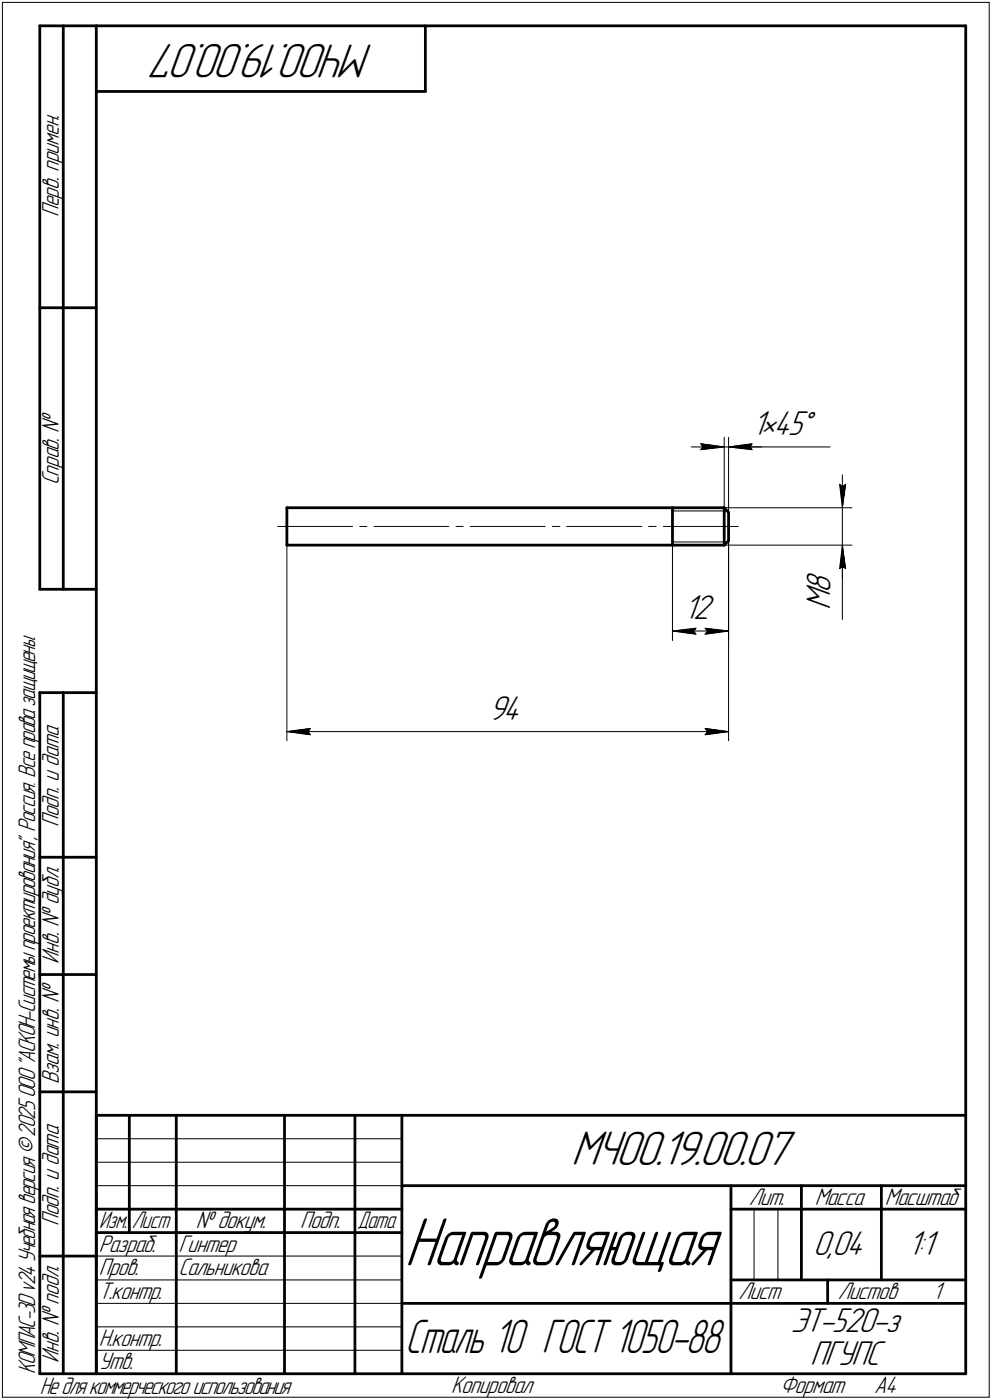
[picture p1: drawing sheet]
<svg xmlns="http://www.w3.org/2000/svg" width="211mm" height="298mm" viewBox="0 0 211 298" stroke-linecap="round" stroke-linejoin="round" font-family="sans-serif">
<g fill="none" stroke="#000" stroke-width=".21">
<path d="M.5 .5v297zM.5 .5h210zM210.5 .5v297zM147.1 95.2h7zM149.1 94.5l5 .7zM149.1 94.5l.4 .7zM149.1 95.8l5-.6zM149.5 95.2l-.4 .6zM154.1 95.2h.9zM154.1 93.1v19zM155 95.2l5 .6zM155 95.2l5-.7z"/>
<path d="M155 95.2h7.1zM155 93.1v16zM155 95.2h21.6zM159.6 95.2l.4 .6zM160 94.5l-.4 .7zM59.1 112.1h15.9zM61 116.1v41.6zM76.5 112.1h1.6zM79.6 112.1h15.9zM97 112.1h1.6zM100.1 112.1h15.9zM117.5 112.1h1.6z"/>
<path d="M120.6 112.1h16zM138 112.1h1.6zM141.1 112.1h16zM143.1 116.1v20.3zM143.1 115.4h11zM143.1 108.8h11zM150.3 116.1h31zM154.1 108.1h27.2zM154.1 108.8h.7zM154.1 115.4h.7zM155 115.1v42.6zM155 112.1v24.3z"/>
<path d="M178.6 103.1l.6 .5zM178.6 103.1l.6 5zM179.2 103.6l.7-.5zM179.2 101.1v7zM179.2 116.1l-.6 5zM179.2 116.1l.7 5zM179.2 116.1v7zM179.2 108.1v8zM179.2 116.1v15.8zM179.9 103.1l-.7 5zM143.1 134.4l5-.6zM143.1 134.4l5 .6z"/>
<path d="M143.1 134.4h11.9zM147.6 134.4l.5 .6zM148.1 133.8l-.5 .6zM150 135l5-.6zM150 133.8l.5 .6zM150 133.8l5 .6zM150.5 134.4l-.5 .6zM178.6 121.1l.6-.5zM179.2 120.6l.7 .5zM61 155.8l5-.7zM61 155.8l5 .7zM61 155.8h94z"/>
<path d="M65.5 155.8l.5 .7zM66 155.1l-.5 .7zM150 156.5l5-.7zM150 155.1l.5 .7zM150 155.1l5 .7zM150.5 155.8l-.5 .7zM20.5 247.5h65zM20.5 252.5h65zM20.5 242.5h65zM160.4 257.5v15zM165.5 257.5v15zM20.5 267.5h65z"/>
<path d="M20.5 272.5h65zM20.5 277.5h65zM.5 297.5h210zM20.5 282.5h65zM20.5 287.5h65z"/>
</g>
<g fill="#000" stroke="#000" stroke-width=".21">
<path d="M149.2 94.6h.6zM149.3 94.7h1.1zM149.3 94.7h1.7zM149.4 94.8h2.2zM149.4 94.9h2.8zM149.4 95h3.5zM149.5 95.1h4z"/>
<path d="M149.5 95.2h4.6zM149.5 95.2h3.9zM149.4 95.3h3.3zM149.4 95.4h2.6zM149.4 95.5h1.9zM149.3 95.6h1.2zM149.2 95.7h.7z"/>
<path d="M155 95.2h4.6zM155.8 95.2h3.9zM156.5 95.3h3.3zM157.2 95.4h2.7zM157.9 95.5h2zM158.7 95.6h1.2zM159.3 95.7h.7z"/>
<path d="M159.4 94.6h.6zM158.8 94.7h1.1zM158.2 94.7h1.7zM157.6 94.8h2.3zM157 94.9h2.8zM156.3 95h3.5zM155.7 95.1h4z"/>
<path d="M178.7 103.3h.2zM178.7 103.4h.3zM178.7 103.5h.4zM178.7 103.5h.5zM178.7 103.6h.5zM178.7 103.7h.5zM178.7 103.8h.5zM178.8 103.9h.4zM178.8 104h.4zM178.8 104.1h.4zM178.8 104.1h.4zM178.8 104.2h.4zM178.8 104.3h.4zM178.8 104.4h.4zM178.8 104.5h.4zM178.9 104.6h.3zM178.9 104.6h.3zM178.9 104.7h.3zM178.9 104.8h.3zM178.9 104.9h.3zM178.9 105h.3zM178.9 105.1h.3zM178.9 105.2h.3zM178.9 105.2h.3zM179 105.3h.2zM179 105.4h.2zM179 105.5h.2zM179 105.6h.2zM179 105.7h.2zM179 105.7h.2zM179 105.8h.2zM179 105.9h.2zM179.1 106h.1zM179.1 106.1h.1zM179.1 106.2h.1zM179.1 106.3h.1zM179.1 106.3h.1zM179.1 106.4h.1zM179.1 106.5h.1zM179.1 106.6h.1zM179.1 106.7h.1z"/>
<path d="M179.1 117.5h.1zM179.1 117.6h.1zM179.1 117.7h.1zM179.1 117.8h.1zM179.1 117.9h.1zM179.1 117.9h.1zM179.1 118h.1zM179.1 118.1h.1zM179.1 118.2h.1zM179 118.3h.2zM179 118.4h.2zM179 118.4h.2zM179 118.5h.2zM179 118.6h.2zM179 118.7h.2zM179 118.8h.2zM179 118.9h.2zM178.9 119h.3zM178.9 119h.3zM178.9 119.1h.3zM178.9 119.2h.3zM178.9 119.3h.3zM178.9 119.4h.3zM178.9 119.5h.3zM178.9 119.5h.3zM178.9 119.6h.3zM178.8 119.7h.4zM178.8 119.8h.4zM178.8 119.9h.4zM178.8 120h.4zM178.8 120.1h.4zM178.8 120.1h.4zM178.8 120.2h.4zM178.8 120.3h.4zM178.7 120.4h.5zM178.7 120.5h.5zM178.7 120.6h.5zM178.7 120.6h.5zM178.7 120.7h.5zM178.7 120.8h.4zM178.7 120.9h.2z"/>
<path d="M179.2 116.8h.2zM179.2 116.8h.2zM179.2 116.9h.2zM179.2 117h.2zM179.2 117.1h.2zM179.2 117.2h.2zM179.2 117.3h.2zM179.2 117.3h.3zM179.2 117.4h.3zM179.2 117.5h.3zM179.2 117.6h.3zM179.2 117.7h.3zM179.2 117.8h.3zM179.2 117.9h.3zM179.2 117.9h.3zM179.2 118h.4zM179.2 118.1h.4zM179.2 118.2h.4zM179.2 118.3h.4zM179.2 118.4h.4zM179.2 118.4h.4zM179.2 118.5h.4zM179.2 118.6h.5zM179.2 118.7h.5zM179.2 118.8h.5zM179.2 118.9h.5zM179.2 119h.5zM179.2 119h.5zM179.2 119.1h.5zM179.2 119.2h.5zM179.2 119.3h.5zM179.2 119.4h.5zM179.2 119.5h.5zM179.2 119.5h.5zM179.2 119.6h.5zM179.2 119.7h.5zM179.2 119.8h.5zM179.2 119.9h.6zM179.2 120h.6zM179.2 120.1h.6zM179.2 120.1h.6zM179.2 120.2h.6zM179.2 120.3h.6zM179.2 120.4h.6zM179.2 120.5h.7zM179.2 120.6h.7zM179.2 120.6h.7zM179.4 120.7h.5zM179.6 120.8h.3zM179.7 120.9h.2z"/>
<path d="M179.7 103.3h.2zM179.6 103.4h.3zM179.5 103.5h.4zM179.4 103.5h.5zM179.2 103.6h.7zM179.2 103.7h.7zM179.2 103.8h.6zM179.2 103.9h.6zM179.2 104h.6zM179.2 104.1h.6zM179.2 104.1h.6zM179.2 104.2h.6zM179.2 104.3h.6zM179.2 104.4h.5zM179.2 104.5h.5zM179.2 104.6h.5zM179.2 104.6h.5zM179.2 104.7h.5zM179.2 104.8h.5zM179.2 104.9h.5zM179.2 105h.5zM179.2 105.1h.5zM179.2 105.2h.5zM179.2 105.2h.5zM179.2 105.3h.5zM179.2 105.4h.5zM179.2 105.5h.5zM179.2 105.6h.5zM179.2 105.7h.4zM179.2 105.7h.4zM179.2 105.8h.4zM179.2 105.9h.4zM179.2 106h.4zM179.2 106.1h.4zM179.2 106.2h.4zM179.2 106.3h.3zM179.2 106.3h.3zM179.2 106.4h.3zM179.2 106.5h.3zM179.2 106.6h.3zM179.2 106.7h.3zM179.2 106.8h.3zM179.2 106.8h.3zM179.2 106.9h.2zM179.2 107h.2zM179.2 107.1h.2zM179.2 107.2h.2zM179.2 107.3h.2zM179.2 107.4h.2zM179.2 107.4h.2z"/>
<path d="M143.1 134.4h4.5zM143.8 134.5h3.9zM144.4 134.5h3.3zM145 134.6h2.8zM145.6 134.7h2.2zM146.2 134.8h1.7zM146.9 134.9h1.1zM147.5 135h.6z"/>
<path d="M147.4 133.9h.7zM146.7 133.9h1.3zM146 134h1.9zM145.3 134.1h2.5zM144.5 134.2h3.2zM143.8 134.3h3.9z"/>
<path d="M150.1 133.9h.7zM150.2 133.9h1.3zM150.3 134h1.9zM150.4 134.1h2.5zM150.5 134.2h3.2zM150.5 134.3h3.8z"/>
<path d="M150.5 134.4h4.5zM150.5 134.5h3.9zM150.5 134.5h3.3zM150.4 134.6h2.8zM150.3 134.7h2.3zM150.3 134.8h1.7zM150.2 134.9h1.1zM150.1 135h.6z"/>
<path d="M61 155.8h4.5zM61.7 155.9h3.9zM62.3 156h3.4zM63 156h2.8zM63.6 156.1h2.2zM64.2 156.2h1.7zM64.9 156.3h1.1zM65.4 156.4h.6z"/>
<path d="M65.4 155.2h.6zM64.9 155.3h1.1zM64.2 155.4h1.7zM63.6 155.4h2.2zM63 155.5h2.8zM62.3 155.6h3.4zM61.7 155.7h3.9z"/>
<path d="M150.1 155.2h.6zM150.2 155.3h1.1zM150.3 155.4h1.7zM150.3 155.4h2.3zM150.4 155.5h2.8zM150.5 155.6h3.3zM150.5 155.7h3.9z"/>
<path d="M150.5 155.8h4.5zM150.5 155.9h3.9zM150.5 156h3.3zM150.4 156h2.8zM150.3 156.1h2.3zM150.3 156.2h1.7zM150.2 156.3h1.1zM150.1 156.4h.6z"/>
</g>
<g fill="none" stroke="#000" stroke-width=".59">
<path d="M8.5 5.5v120zM8.5 5.5h12zM13.5 5.5v120zM20.5 5.5v287zM20.5 5.5h185zM20.5 19.5h70zM90.5 5.5v14zM205.5 5.5v287zM8.5 65.5h12zM61 116.1h93.1zM61 108.1h93.1zM61 108.1v4z"/>
<path d="M61 112.1v4zM143.1 112.1v4zM143.1 108.1v4zM154.1 108.1l.9 1zM154.1 108.1v4zM154.1 112.1v4zM155 115.1l-.9 1zM155 109.1v3zM155 112.1v3zM8.5 125.5h12zM8.5 147.5v145zM8.5 147.5h12z"/>
<path d="M13.5 147.5v145zM8.5 182.5h12zM8.5 207.5h12zM8.5 232.5h12zM20.5 237.5h185zM20.5 237.5v55zM27.5 237.5v25zM37.5 237.5v55zM60.5 237.5v55zM75.5 237.5v55zM85.5 237.5v55zM20.5 257.5h65z"/>
<path d="M85.5 252.5h120zM155.5 252.5v40zM155.5 257.5h15zM170.5 252.5v20zM170.5 257.5h35zM187.5 252.5v20zM8.5 267.5h12zM20.5 262.5h65zM85.5 277.5h70zM155.5 277.5h50zM155.5 272.5h50zM176.1 272.5v5z"/>
<path d="M8.5 292.5h12zM20.5 292.5h185z"/>
</g>
<text font-size="15.5" x="86.1" y="269.4">Направляющая</text>
<g font-size="10.9">
<text x="79.5" y="9.4" transform="rotate(-180 79.5 9.4)">МЧ00.19.00.07</text>
<text x="121.5" y="248.1">МЧ00.19.00.07</text>
</g>
<text font-size="10.7" x="86.2" y="288.1">Сталь 10 ГОСТ 1050-88</text>
<g font-size="7.8">
<text x="160.1" y="92.5">1×45°</text>
<text x="145.5" y="131.9">12</text>
<text x="176.7" y="129.9" transform="rotate(-90 176.7 129.9)">M8</text>
<text x="104" y="153.2">94</text>
<text x="173" y="267.2">0,04</text>
<text x="193.1" y="267.2">1:1</text>
<text x="168.3" y="283.7">ЭТ-520-з</text>
<text x="172.4" y="290.7">ПГУПС</text>
</g>
<g font-size="5.4">
<text x="12.6" y="46.3" transform="rotate(-90 12.6 46.3)">Перв. примен.</text>
<text x="12.6" y="103.4" transform="rotate(-90 12.6 103.4)">Справ. №</text>
<text x="12.6" y="176.1" transform="rotate(-90 12.6 176.1)">Подп. и дата</text>
<text x="12.6" y="205.2" transform="rotate(-90 12.6 205.2)">Инв. № дубл.</text>
<text x="12.6" y="230.9" transform="rotate(-90 12.6 230.9)">Взам. инв. №</text>
<text x="159.3" y="256.6">Лит.</text>
<text x="173.4" y="256.6">Масса</text>
<text x="188.3" y="256.6">Масштаб</text>
<text x="12.6" y="261.1" transform="rotate(-90 12.6 261.1)">Подп. и дата</text>
<text x="41.6" y="261.6">№ докум.</text>
<text x="63.9" y="261.6">Подп.</text>
<text x="21" y="266.6">Разраб.</text>
<text x="38" y="266.6">Гинтер</text>
<text x="21" y="271.6">Пров.</text>
<text x="38" y="271.6">Сальникова</text>
<text x="21" y="276.6">Т.контр.</text>
<text x="157.1" y="276.6">Лист</text>
<text x="178.3" y="276.6">Листов</text>
<text x="198.5" y="276.6">1</text>
<text x="21" y="286.6">Н.контр.</text>
<text x="7.5" y="292.5" transform="rotate(-90 7.5 292.5)">КОМПАС-3Dv24Учебнаяверсия©2025ООО&quot;АСКОН-Системыпроектирования&quot;, Россия. Всеправазащищены.</text>
<text x="12.6" y="290.2" transform="rotate(-90 12.6 290.2)">Инв. № подл.</text>
<text x="21" y="291.6">Утв.</text>
<text x="8.5" y="296.7">Недлякоммерческогоиспользования</text>
<text x="96" y="296.6">Копировал</text>
<text x="166" y="296.6">Формат</text>
<text x="186" y="296.6">A4</text>
</g>
<g font-size="5.3">
<text x="21.1" y="261.6">Изм.</text>
<text x="28.1" y="261.6">Лист</text>
<text x="76.1" y="261.6">Дата</text>
</g>
</svg>
